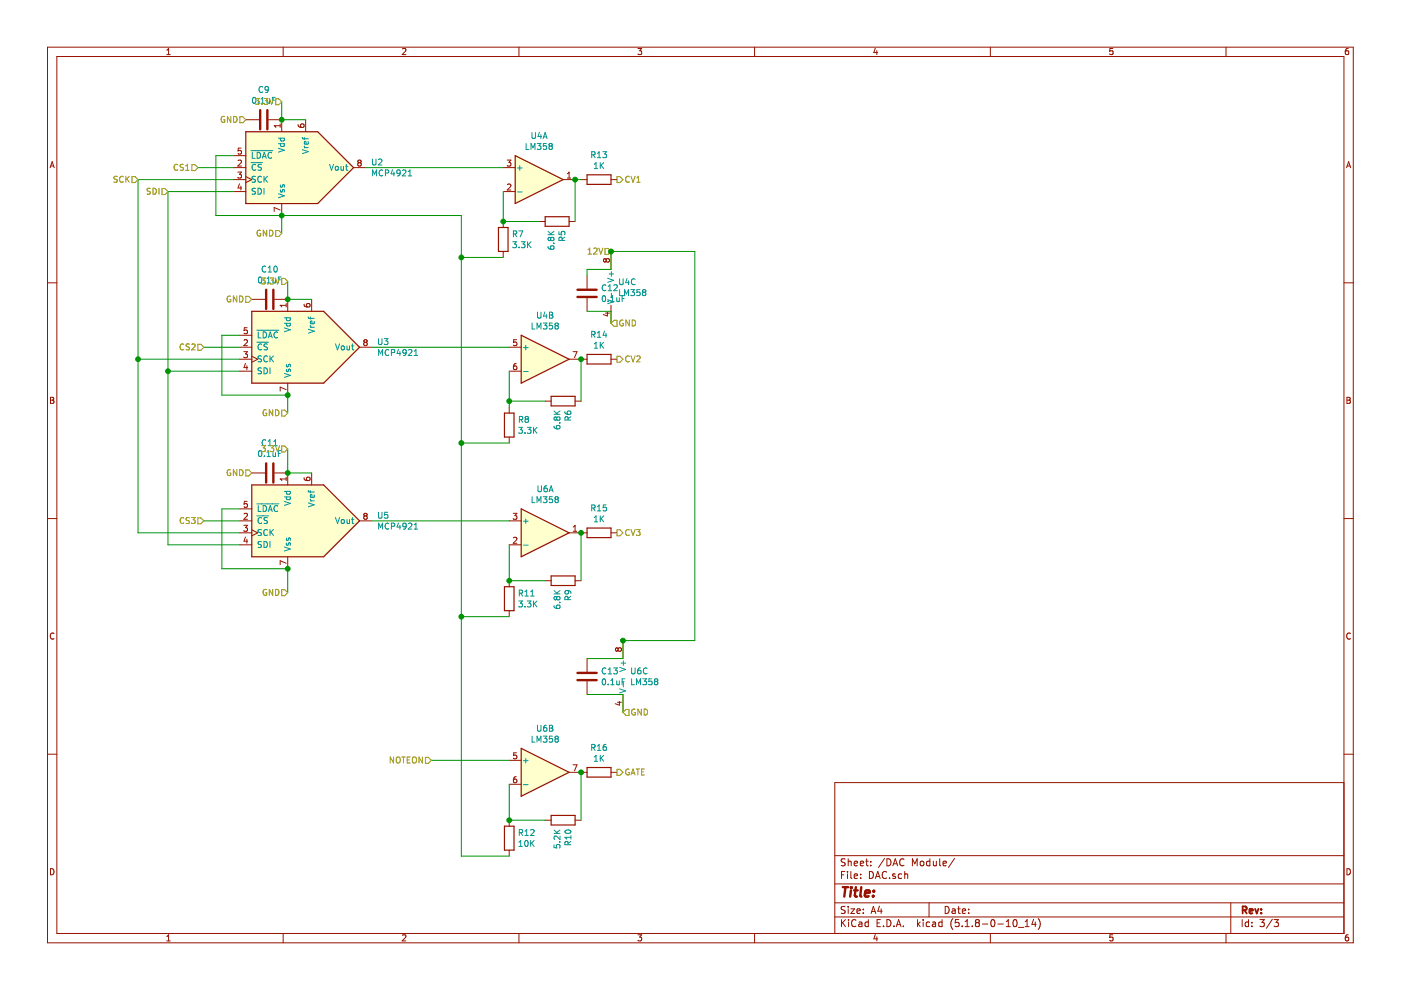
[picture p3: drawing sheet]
EESchema Schematic File Version 4
EELAYER 30 0
EELAYER END
$Descr A4 11693 8268
encoding utf-8
Sheet 3 3
Title ""
Date ""
Rev ""
Comp ""
Comment1 ""
Comment2 ""
Comment3 ""
Comment4 ""
$EndDescr
$Comp
L Amplifier_Operational:LM358 U?
U 1 1
P 4500 1500
AR Path="/5FD0397F" Ref="U?"  Part="1" 
AR Path="/5FCAFED4/5FD0397F" Ref="U4"  Part="1" 
F 0 "U4" H 4500 1867 50  0000 C CNN
F 1 "LM358" H 4500 1776 50  0000 C CNN
F 2 "" H 4500 1500 50  0001 C CNN
F 3 "http://www.ti.com/lit/ds/symlink/lm2904-n.pdf" H 4500 1500 50  0001 C CNN
	1    4500 1500
	1    0    0    -1  
$EndComp
$Comp
L Amplifier_Operational:LM358 U?
U 2 1
P 4550 3000
AR Path="/5FD03985" Ref="U?"  Part="2" 
AR Path="/5FCAFED4/5FD03985" Ref="U4"  Part="2" 
F 0 "U4" H 4550 3367 50  0000 C CNN
F 1 "LM358" H 4550 3276 50  0000 C CNN
F 2 "" H 4550 3000 50  0001 C CNN
F 3 "http://www.ti.com/lit/ds/symlink/lm2904-n.pdf" H 4550 3000 50  0001 C CNN
	2    4550 3000
	1    0    0    -1  
$EndComp
$Comp
L Amplifier_Operational:LM358 U?
U 1 1
P 4550 4450
AR Path="/5FD03991" Ref="U?"  Part="1" 
AR Path="/5FCAFED4/5FD03991" Ref="U6"  Part="1" 
F 0 "U6" H 4550 4817 50  0000 C CNN
F 1 "LM358" H 4550 4726 50  0000 C CNN
F 2 "" H 4550 4450 50  0001 C CNN
F 3 "http://www.ti.com/lit/ds/symlink/lm2904-n.pdf" H 4550 4450 50  0001 C CNN
	1    4550 4450
	1    0    0    -1  
$EndComp
$Comp
L Amplifier_Operational:LM358 U?
U 2 1
P 4550 6450
AR Path="/5FD03997" Ref="U?"  Part="2" 
AR Path="/5FCAFED4/5FD03997" Ref="U6"  Part="2" 
F 0 "U6" H 4550 6817 50  0000 C CNN
F 1 "LM358" H 4550 6726 50  0000 C CNN
F 2 "" H 4550 6450 50  0001 C CNN
F 3 "http://www.ti.com/lit/ds/symlink/lm2904-n.pdf" H 4550 6450 50  0001 C CNN
	2    4550 6450
	1    0    0    -1  
$EndComp
$Comp
L Amplifier_Operational:LM358 U?
U 3 1
P 5300 5650
AR Path="/5FD0399D" Ref="U?"  Part="3" 
AR Path="/5FCAFED4/5FD0399D" Ref="U6"  Part="3" 
F 0 "U6" H 5258 5696 50  0000 L CNN
F 1 "LM358" H 5258 5605 50  0000 L CNN
F 2 "" H 5300 5650 50  0001 C CNN
F 3 "http://www.ti.com/lit/ds/symlink/lm2904-n.pdf" H 5300 5650 50  0001 C CNN
	3    5300 5650
	1    0    0    -1  
$EndComp
$Comp
L Device:R R?
U 1 1
P 4650 1850
AR Path="/5FD039A3" Ref="R?"  Part="1" 
AR Path="/5FCAFED4/5FD039A3" Ref="R5"  Part="1" 
F 0 "R5" H 4720 1896 50  0000 L CNN
F 1 "6.8K" H 4720 1805 50  0000 L CNN
F 2 "" V 4580 1850 50  0001 C CNN
F 3 "~" H 4650 1850 50  0001 C CNN
	1    4650 1850
	0    1    1    0   
$EndComp
$Comp
L Device:R R?
U 1 1
P 4700 3350
AR Path="/5FD039A9" Ref="R?"  Part="1" 
AR Path="/5FCAFED4/5FD039A9" Ref="R6"  Part="1" 
F 0 "R6" H 4770 3396 50  0000 L CNN
F 1 "6.8K" H 4770 3305 50  0000 L CNN
F 2 "" V 4630 3350 50  0001 C CNN
F 3 "~" H 4700 3350 50  0001 C CNN
	1    4700 3350
	0    1    1    0   
$EndComp
$Comp
L Device:R R?
U 1 1
P 4700 4850
AR Path="/5FD039AF" Ref="R?"  Part="1" 
AR Path="/5FCAFED4/5FD039AF" Ref="R9"  Part="1" 
F 0 "R9" H 4770 4896 50  0000 L CNN
F 1 "6.8K" H 4770 4805 50  0000 L CNN
F 2 "" V 4630 4850 50  0001 C CNN
F 3 "~" H 4700 4850 50  0001 C CNN
	1    4700 4850
	0    1    1    0   
$EndComp
$Comp
L Device:R R?
U 1 1
P 4200 2000
AR Path="/5FD039B5" Ref="R?"  Part="1" 
AR Path="/5FCAFED4/5FD039B5" Ref="R7"  Part="1" 
F 0 "R7" H 4270 2046 50  0000 L CNN
F 1 "3.3K" H 4270 1955 50  0000 L CNN
F 2 "" V 4130 2000 50  0001 C CNN
F 3 "~" H 4200 2000 50  0001 C CNN
	1    4200 2000
	1    0    0    -1  
$EndComp
$Comp
L Device:R R?
U 1 1
P 4250 3550
AR Path="/5FD039BB" Ref="R?"  Part="1" 
AR Path="/5FCAFED4/5FD039BB" Ref="R8"  Part="1" 
F 0 "R8" H 4320 3596 50  0000 L CNN
F 1 "3.3K" H 4320 3505 50  0000 L CNN
F 2 "" V 4180 3550 50  0001 C CNN
F 3 "~" H 4250 3550 50  0001 C CNN
	1    4250 3550
	1    0    0    -1  
$EndComp
$Comp
L Device:R R?
U 1 1
P 4250 5000
AR Path="/5FD039C1" Ref="R?"  Part="1" 
AR Path="/5FCAFED4/5FD039C1" Ref="R11"  Part="1" 
F 0 "R11" H 4320 5046 50  0000 L CNN
F 1 "3.3K" H 4320 4955 50  0000 L CNN
F 2 "" V 4180 5000 50  0001 C CNN
F 3 "~" H 4250 5000 50  0001 C CNN
	1    4250 5000
	1    0    0    -1  
$EndComp
$Comp
L Device:R R?
U 1 1
P 4700 6850
AR Path="/5FD039C7" Ref="R?"  Part="1" 
AR Path="/5FCAFED4/5FD039C7" Ref="R10"  Part="1" 
F 0 "R10" H 4770 6896 50  0000 L CNN
F 1 "5.2K" H 4770 6805 50  0000 L CNN
F 2 "" V 4630 6850 50  0001 C CNN
F 3 "~" H 4700 6850 50  0001 C CNN
	1    4700 6850
	0    1    1    0   
$EndComp
$Comp
L Device:R R?
U 1 1
P 4250 7000
AR Path="/5FD039CD" Ref="R?"  Part="1" 
AR Path="/5FCAFED4/5FD039CD" Ref="R12"  Part="1" 
F 0 "R12" H 4320 7046 50  0000 L CNN
F 1 "10K" H 4320 6955 50  0000 L CNN
F 2 "" V 4180 7000 50  0001 C CNN
F 3 "~" H 4250 7000 50  0001 C CNN
	1    4250 7000
	1    0    0    -1  
$EndComp
$Comp
L Analog_DAC:MCP4921 U?
U 1 1
P 2350 1400
AR Path="/5FD0C085" Ref="U?"  Part="1" 
AR Path="/5FCAFED4/5FD0C085" Ref="U2"  Part="1" 
F 0 "U2" H 3094 1446 50  0000 L CNN
F 1 "MCP4921" H 3094 1355 50  0000 L CNN
F 2 "" H 3350 1300 50  0001 C CNN
F 3 "http://ww1.microchip.com/downloads/en/DeviceDoc/22248a.pdf" H 3350 1300 50  0001 C CNN
	1    2350 1400
	1    0    0    -1  
$EndComp
$Comp
L Analog_DAC:MCP4921 U?
U 1 1
P 2400 2900
AR Path="/5FD0C08B" Ref="U?"  Part="1" 
AR Path="/5FCAFED4/5FD0C08B" Ref="U3"  Part="1" 
F 0 "U3" H 3144 2946 50  0000 L CNN
F 1 "MCP4921" H 3144 2855 50  0000 L CNN
F 2 "" H 3400 2800 50  0001 C CNN
F 3 "http://ww1.microchip.com/downloads/en/DeviceDoc/22248a.pdf" H 3400 2800 50  0001 C CNN
	1    2400 2900
	1    0    0    -1  
$EndComp
$Comp
L Analog_DAC:MCP4921 U?
U 1 1
P 2400 4350
AR Path="/5FD0DBFD" Ref="U?"  Part="1" 
AR Path="/5FCAFED4/5FD0DBFD" Ref="U5"  Part="1" 
F 0 "U5" H 3144 4396 50  0000 L CNN
F 1 "MCP4921" H 3144 4305 50  0000 L CNN
F 2 "" H 3400 4250 50  0001 C CNN
F 3 "http://ww1.microchip.com/downloads/en/DeviceDoc/22248a.pdf" H 3400 4250 50  0001 C CNN
	1    2400 4350
	1    0    0    -1  
$EndComp
Wire Wire Line
	1950 1500 1150 1500
Wire Wire Line
	1150 1500 1150 3000
Wire Wire Line
	1150 3000 2000 3000
Wire Wire Line
	1150 3000 1150 4450
Wire Wire Line
	1150 4450 2000 4450
Connection ~ 1150 3000
Wire Wire Line
	2000 4250 1850 4250
Wire Wire Line
	1850 4250 1850 4750
Wire Wire Line
	1850 4750 2400 4750
Wire Wire Line
	2000 2800 1850 2800
Wire Wire Line
	1850 2800 1850 3300
Wire Wire Line
	1850 3300 2400 3300
Wire Wire Line
	1950 1300 1800 1300
Wire Wire Line
	1800 1300 1800 1800
Wire Wire Line
	1800 1800 2350 1800
Wire Wire Line
	2000 3100 1400 3100
Wire Wire Line
	1400 3100 1400 1600
Wire Wire Line
	1400 1600 1950 1600
Wire Wire Line
	1400 3100 1400 4550
Wire Wire Line
	1400 4550 2000 4550
Connection ~ 1400 3100
Text HLabel 1150 1500 0    50   Input ~ 0
SCK
Text HLabel 1400 1600 0    50   Input ~ 0
SDI
Text HLabel 1650 1400 0    50   Input ~ 0
CS1
Text HLabel 1700 2900 0    50   Input ~ 0
CS2
Text HLabel 1700 4350 0    50   Input ~ 0
CS3
Wire Wire Line
	1700 4350 2000 4350
Wire Wire Line
	1700 2900 2000 2900
Wire Wire Line
	1650 1400 1950 1400
Wire Wire Line
	4200 1400 3050 1400
Wire Wire Line
	4250 2900 3100 2900
Wire Wire Line
	4250 4350 3100 4350
Wire Wire Line
	2400 2500 2600 2500
Wire Wire Line
	2350 1000 2550 1000
Wire Wire Line
	2400 3950 2600 3950
Connection ~ 2350 1800
Wire Wire Line
	4800 1500 4800 1850
Wire Wire Line
	4200 1850 4500 1850
Wire Wire Line
	4200 1600 4200 1850
Connection ~ 4200 1850
Wire Wire Line
	4250 3100 4250 3350
Wire Wire Line
	4550 3350 4250 3350
Connection ~ 4250 3350
Wire Wire Line
	4250 3350 4250 3400
Wire Wire Line
	4850 3000 4850 3350
Wire Wire Line
	4250 4550 4250 4850
Wire Wire Line
	4550 4850 4250 4850
Connection ~ 4250 4850
Wire Wire Line
	4850 4450 4850 4850
Wire Wire Line
	4850 6450 4850 6850
Wire Wire Line
	4250 6850 4550 6850
Wire Wire Line
	4250 6550 4250 6850
Connection ~ 4250 6850
Text HLabel 3600 6350 0    50   Input ~ 0
NOTEON
Wire Wire Line
	4250 6350 3600 6350
Text HLabel 5150 6450 2    50   Output ~ 0
GATE
Text HLabel 5150 4450 2    50   Output ~ 0
CV3
Text HLabel 5150 3000 2    50   Output ~ 0
CV2
Text HLabel 5150 1500 2    50   Output ~ 0
CV1
Wire Wire Line
	4800 1500 4850 1500
Connection ~ 4800 1500
Wire Wire Line
	2350 1800 3850 1800
Wire Wire Line
	3850 1800 3850 2150
Wire Wire Line
	3850 2150 4200 2150
Wire Wire Line
	3850 2150 3850 3700
Wire Wire Line
	3850 3700 4250 3700
Connection ~ 3850 2150
Wire Wire Line
	3850 3700 3850 5150
Wire Wire Line
	3850 5150 4250 5150
Connection ~ 3850 3700
Wire Wire Line
	3850 5150 3850 7150
Wire Wire Line
	3850 7150 4250 7150
Connection ~ 3850 5150
Wire Wire Line
	5800 5350 5200 5350
Wire Wire Line
	5800 2100 5800 5350
Wire Wire Line
	5100 2100 5800 2100
$Comp
L Amplifier_Operational:LM358 U?
U 3 1
P 5200 2400
AR Path="/5FD0398B" Ref="U?"  Part="3" 
AR Path="/5FCAFED4/5FD0398B" Ref="U4"  Part="3" 
F 0 "U4" H 5158 2446 50  0000 L CNN
F 1 "LM358" H 5158 2355 50  0000 L CNN
F 2 "" H 5200 2400 50  0001 C CNN
F 3 "http://www.ti.com/lit/ds/symlink/lm2904-n.pdf" H 5200 2400 50  0001 C CNN
	3    5200 2400
	1    0    0    -1  
$EndComp
Text HLabel 2400 2350 0    50   Input ~ 0
3.3V
Wire Wire Line
	2400 2350 2400 2500
Connection ~ 2400 2500
Text HLabel 2350 850  0    50   Input ~ 0
3.3V
Wire Wire Line
	2350 850  2350 1000
Connection ~ 2350 1000
Text HLabel 2400 3750 0    50   Input ~ 0
3.3V
Wire Wire Line
	2400 3750 2400 3950
Connection ~ 2400 3950
Text HLabel 2400 4950 0    50   Input ~ 0
GND
Wire Wire Line
	2400 4750 2400 4950
Connection ~ 2400 4750
Text HLabel 2400 3450 0    50   Input ~ 0
GND
Wire Wire Line
	2400 3300 2400 3450
Connection ~ 2400 3300
Text HLabel 2350 1950 0    50   Input ~ 0
GND
Wire Wire Line
	2350 1800 2350 1950
Text HLabel 5100 2700 2    50   Input ~ 0
GND
Text HLabel 5200 5950 2    50   Input ~ 0
GND
Text HLabel 5100 2100 0    50   Input ~ 0
12V
$Comp
L Device:C C9
U 1 1
P 2200 1000
F 0 "C9" V 1948 1000 50  0000 C CNN
F 1 "0.1uF" V 2039 1000 50  0000 C CNN
F 2 "" H 2238 850 50  0001 C CNN
F 3 "~" H 2200 1000 50  0001 C CNN
	1    2200 1000
	0    1    1    0   
$EndComp
$Comp
L Device:C C10
U 1 1
P 2250 2500
F 0 "C10" V 1998 2500 50  0000 C CNN
F 1 "0.1uF" V 2089 2500 50  0000 C CNN
F 2 "" H 2288 2350 50  0001 C CNN
F 3 "~" H 2250 2500 50  0001 C CNN
	1    2250 2500
	0    1    1    0   
$EndComp
$Comp
L Device:C C11
U 1 1
P 2250 3950
F 0 "C11" V 1998 3950 50  0000 C CNN
F 1 "0.1uF" V 2089 3950 50  0000 C CNN
F 2 "" H 2288 3800 50  0001 C CNN
F 3 "~" H 2250 3950 50  0001 C CNN
	1    2250 3950
	0    1    1    0   
$EndComp
Text HLabel 2100 3950 0    50   Input ~ 0
GND
Text HLabel 2100 2500 0    50   Input ~ 0
GND
Text HLabel 2050 1000 0    50   Input ~ 0
GND
$Comp
L Device:C C12
U 1 1
P 4900 2450
F 0 "C12" H 5015 2496 50  0000 L CNN
F 1 "0.1uF" H 5015 2405 50  0000 L CNN
F 2 "" H 4938 2300 50  0001 C CNN
F 3 "~" H 4900 2450 50  0001 C CNN
	1    4900 2450
	1    0    0    -1  
$EndComp
Wire Wire Line
	5100 2250 4900 2250
Wire Wire Line
	4900 2250 4900 2300
Wire Wire Line
	5100 2600 4900 2600
$Comp
L Device:C C13
U 1 1
P 4900 5650
F 0 "C13" H 5015 5696 50  0000 L CNN
F 1 "0.1uF" H 5015 5605 50  0000 L CNN
F 2 "" H 4938 5500 50  0001 C CNN
F 3 "~" H 4900 5650 50  0001 C CNN
	1    4900 5650
	1    0    0    -1  
$EndComp
Wire Wire Line
	5200 5800 4900 5800
Wire Wire Line
	5200 5500 4900 5500
Wire Wire Line
	5200 5350 5200 5500
Connection ~ 5200 5350
Wire Wire Line
	5200 5800 5200 5950
Wire Wire Line
	5100 2250 5100 2100
Connection ~ 5100 2100
Wire Wire Line
	5100 2600 5100 2700
$Comp
L Device:R R13
U 1 1
P 5000 1500
F 0 "R13" V 4793 1500 50  0000 C CNN
F 1 "1K" V 4884 1500 50  0000 C CNN
F 2 "" V 4930 1500 50  0001 C CNN
F 3 "~" H 5000 1500 50  0001 C CNN
	1    5000 1500
	0    1    1    0   
$EndComp
$Comp
L Device:R R14
U 1 1
P 5000 3000
F 0 "R14" V 4793 3000 50  0000 C CNN
F 1 "1K" V 4884 3000 50  0000 C CNN
F 2 "" V 4930 3000 50  0001 C CNN
F 3 "~" H 5000 3000 50  0001 C CNN
	1    5000 3000
	0    1    1    0   
$EndComp
Connection ~ 4850 3000
$Comp
L Device:R R15
U 1 1
P 5000 4450
F 0 "R15" V 4793 4450 50  0000 C CNN
F 1 "1K" V 4884 4450 50  0000 C CNN
F 2 "" V 4930 4450 50  0001 C CNN
F 3 "~" H 5000 4450 50  0001 C CNN
	1    5000 4450
	0    1    1    0   
$EndComp
Connection ~ 4850 4450
$Comp
L Device:R R16
U 1 1
P 5000 6450
F 0 "R16" V 4793 6450 50  0000 C CNN
F 1 "1K" V 4884 6450 50  0000 C CNN
F 2 "" V 4930 6450 50  0001 C CNN
F 3 "~" H 5000 6450 50  0001 C CNN
	1    5000 6450
	0    1    1    0   
$EndComp
Connection ~ 4850 6450
$EndSCHEMATC
